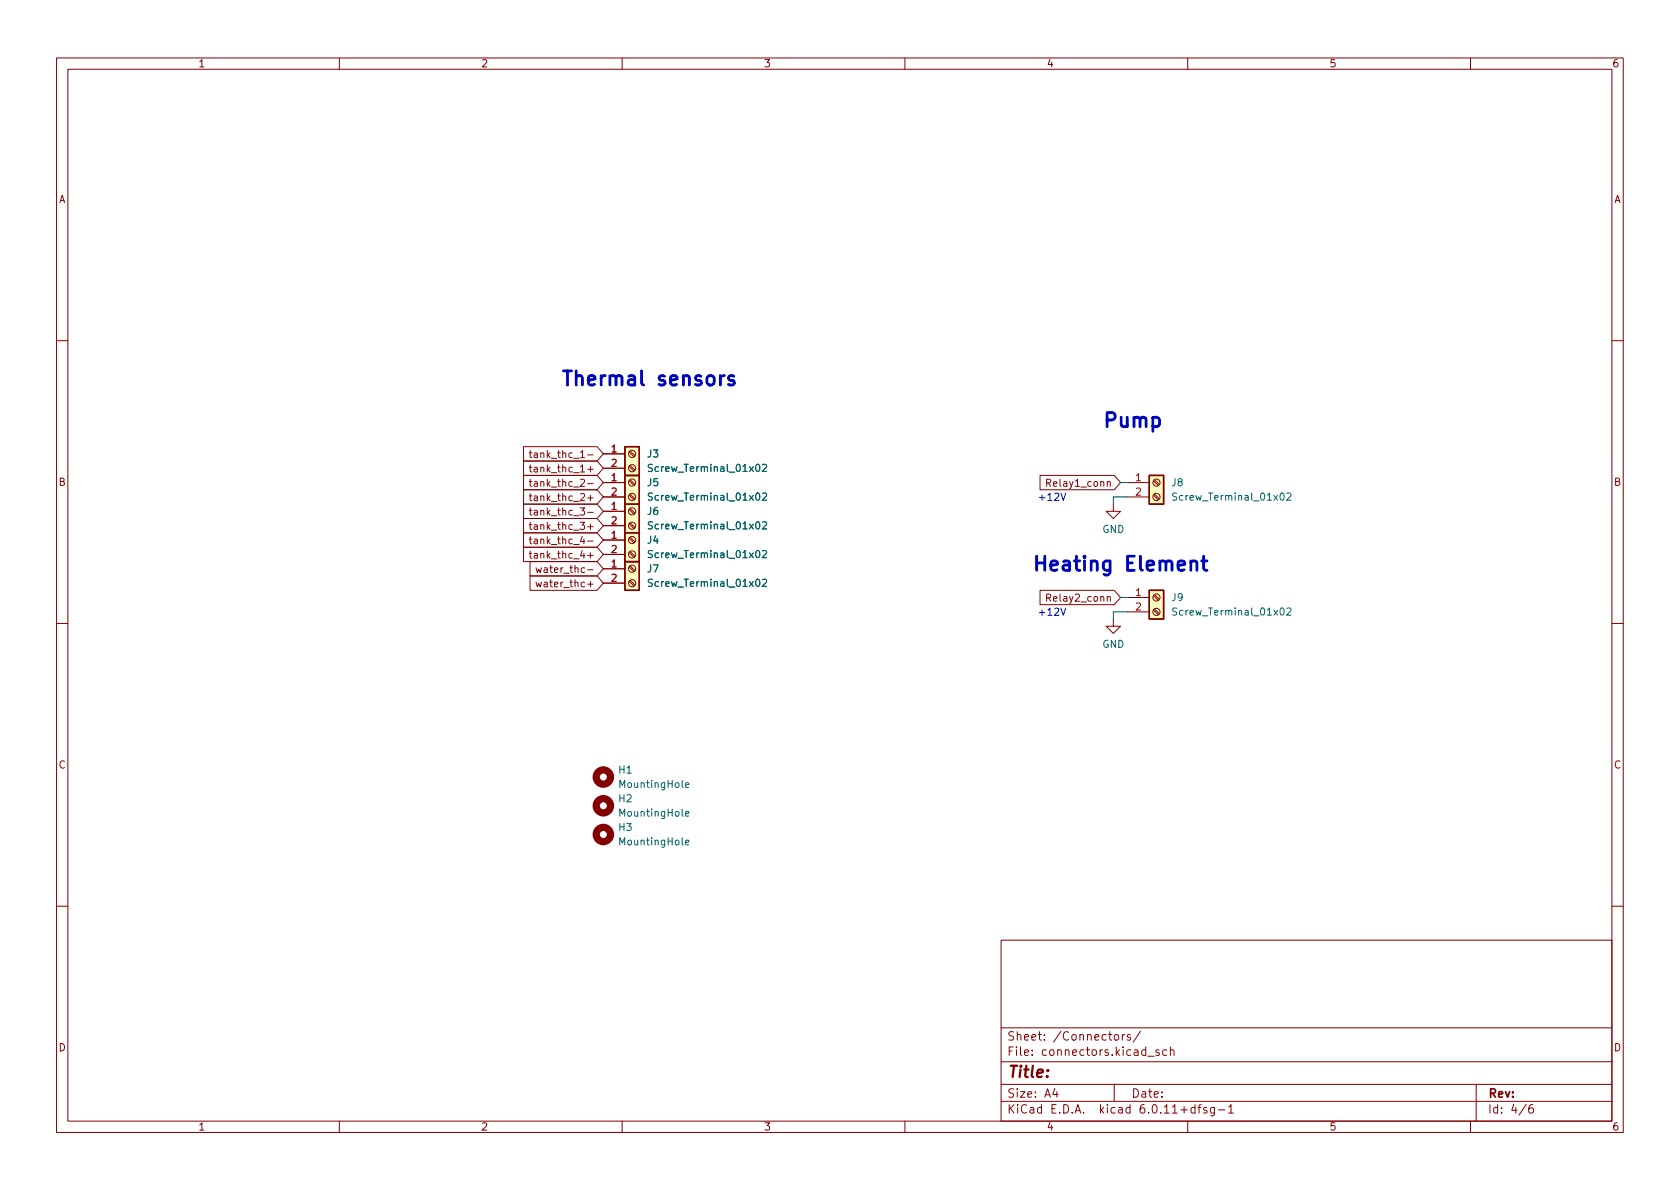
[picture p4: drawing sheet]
<svg xmlns="http://www.w3.org/2000/svg" width="297mm" height="210mm" viewBox="0 0 297 210" stroke-linecap="round" stroke-linejoin="round" font-family="sans-serif">
<g fill="none" stroke="#840000" stroke-width=".18">
<path d="M10 10.2h277v190.1h-277zM12 12.2h273v186.1h-273zM60 10.2v2M110 10.2v2M160 10.2v2M210 10.2v2M260 10.2v2M10 60.2h2M92.6 79h13l1.1 1.3-1.1 1.2h-13zM111.2 79.9l.9 .9M111.4 79.8l.9 .8M285 60.2h2"/>
<path d="M92.6 96.8h13l1.1 1.2-1.1 1.3h-13zM92.6 86.6h13l1.1 1.3-1.1 1.2h-13zM92.6 81.5h13l1.1 1.3-1.1 1.3h-13zM92.6 91.7h13l1.1 1.3-1.1 1.2h-13zM92.6 94.2h13l1.1 1.3-1.1 1.3h-13zM92.6 89.1h13l1.1 1.3-1.1 1.3h-13zM92.6 84.1h13l1.1 1.2-1.1 1.3h-13zM93.7 99.3h11.9l1.1 1.3-1.1 1.2h-11.9zM102.6 89.8h.8l-.5 .5 .4 .1v.6l-.2 .1-.5-.1M102.6 84.9l.5-.2 .3 .4-.8 .9h.8M102.6 80.9h.8M102.9 94.8l-.3 .9h.8"/>
<path d="M103.2 95.3v.9M103.9 98.2h1M103.9 88.1h1M103.9 83h1M103.9 93.1h1M103.9 95.7h1M103.9 80.4h1M103.9 90.6h1M103.9 85.5h1M104.4 82.5v1M104.4 87.6v.9M104.4 92.7v.9"/>
<path d="M104.4 97.7v1M106.7 90.4h3.8M106.7 93h3.8M106.7 85.3h3.8M106.7 87.9h3.8M106.7 80.3h3.8M106.7 82.8h3.8M106.7 95.5h3.8M106.7 98h3.8M111.2 92.6l.9 .9M111.2 90.1l.9 .8M111.2 87.5l.9 .9"/>
<path d="M111.2 85l.9 .8M111.2 82.5l.9 .8M111.2 97.7l.9 .8M111.2 95.2l.9 .8M111.4 92.5l.9 .8M111.4 89.9l.9 .8M111.4 87.4l.9 .8M111.4 84.8l.9 .9M111.4 82.3l.9 .8M111.4 97.5l.9 .9M111.4 95l.9 .8M183.9 84.1h13.1l1.1 1.2-1.1 1.3h-13.1z"/>
<path d="M195.8 85.3l.1-.1h.4v.8M195.8 85.2v.8M196.8 89.1v1.3h1.3l-1.3 1.3-1.2-1.3h1.2M199.4 85.3h3.8M199.4 87.9h3.8M203.9 87.5l.9 .9M203.9 85l.9 .8M204.1 87.4l.9 .8M204.1 84.8l.9 .9M10 110.2h2M93.7 101.8h11.9l1.1 1.3-1.1 1.3h-11.9zM103.4 100.5l-.4-.1-.2 .2 .1 .6h.5"/>
<path d="M103.9 100.8h1M103.9 103.3h1M104.4 102.8v1M106.7 100.6h3.8M106.7 103.1h3.8M111.2 102.8l.9 .8M111.2 100.2l.9 .9M111.4 102.6l.9 .8M111.4 100.1l.9 .8M183.9 104.4h13.1l1.1 1.3-1.1 1.2h-13.1zM195.8 105.6l.1-.1h.4v.8M195.8 105.5v.8"/>
<path d="M196.8 109.5v1.2h1.3l-1.3 1.3-1.2-1.3h1.2M199.4 105.7h3.8M199.4 108.2h3.8M203.9 107.9l.9 .8M203.9 105.3l.9 .9M204.1 107.7l.9 .8M204.1 105.2l.9 .8M285 110.2h2M10 160.2h2M177 166.3h108v32h-108zM285 160.2h2M60 198.3v2"/>
<path d="M110 198.3v2M160 198.3v2M177 194.8h108M177 191.8h108M177 187.8h108M177 181.8h108M182.5 186.5v.1M182.5 185.7v.1M184.6 183.8v.1M184.6 183v.1M197 191.8v3M198.9 182.9l-.3 .1-.2 .2"/>
<path d="M199.9 183l-.4-.1-.2 .2 .1 .3 .5 .1v.4h-.6M201.6 182.4l-1.2 1.9M206.3 185.7l-.4-.1-.3 .3v.4l.1 .3h.6M206.9 185.8l.2-.2 .4 .1 .1 .9M206.9 185.1v1.5M210 198.3v2M215.4 196.3h1.2M217.2 195.8l.4-.5v1.5M217.2 196.8h.9M260 198.3v2M261 191.8v6.5M271 195.3a.6 .6 0 0 0-.7 .7v.5l.1 .3h.5l.2-.1 .1-.5-.2-.2-.4-.1-.3 .3"/>
<circle cx="111.8" cy="85.3" r=".63"/>
<circle cx="111.8" cy="93" r=".63"/>
<circle cx="111.8" cy="82.8" r=".63"/>
<circle cx="111.8" cy="90.4" r=".63"/>
<circle cx="111.8" cy="95.5" r=".63"/>
<circle cx="111.8" cy="87.9" r=".63"/>
<circle cx="111.8" cy="80.3" r=".63"/>
<circle cx="111.8" cy="98" r=".63"/>
<circle cx="204.5" cy="87.9" r=".63"/>
<circle cx="204.5" cy="85.3" r=".63"/>
<circle cx="111.8" cy="103.1" r=".63"/>
<circle cx="111.8" cy="100.6" r=".63"/>
<circle cx="204.5" cy="108.2" r=".63"/>
<circle cx="204.5" cy="105.7" r=".63"/>
</g>
<g fill="#ffffc2" stroke="#ffffc2" stroke-width=".18">
<path d="M110.5 89.1h2.5v5.1h-2.5z"/>
<path d="M110.5 84.1h2.5v5h-2.5z"/>
<path d="M110.5 79h2.5v5.1h-2.5z"/>
<path d="M110.5 99.3h2.5v5.1h-2.5z"/>
<path d="M110.5 94.2h2.5v5.1h-2.5z"/>
<path d="M203.2 84.1h2.5v5h-2.5z"/>
<path d="M203.2 104.4h2.5v5.1h-2.5z"/>
</g>
<path d="M110.5 79h2.5v5.1h-2.5zM110.5 89.1h2.5v5.1h-2.5zM110.5 84.1h2.5v5h-2.5zM110.5 99.3h2.5v5.1h-2.5zM110.5 94.2h2.5v5.1h-2.5zM203.2 84.1h2.5v5h-2.5zM203.2 104.4h2.5v5.1h-2.5z" fill="none" stroke="#840000" stroke-width=".25"/>
<g fill="none" stroke="#006464" stroke-width=".18">
<path d="M133.7 82.2l.2-.1a.68 .68 0 0 1 .5 .6 .68 .68 0 0 1-.5 .7l-.2-.1-.1-.4zM133.7 97.5l.2-.2a.68 .68 0 0 1 .5 .7 .68 .68 0 0 1-.5 .6l-.2-.1-.1-.4zM133.8 92.3h.1a.68 .68 0 0 1 .5 .6 .68 .68 0 0 1-.5 .6 .84 .84 0 0 1-.1-1.2zM133.8 87.2h.1a.68 .68 0 0 1 .5 .6 .68 .68 0 0 1-.5 .7 .84 .84 0 0 1-.1-1.3zM134.8 92.4l.5-.1 .2 .3-.7 .9h.7M134.8 87.3l.5-.1 .2 .3-.7 1h.7M134.8 82.2l.5-.1 .2 .4-.7 .9h.7M134.8 97.5l.5-.2 .2 .4-.7 .9h.7M226.4 87.3l.2-.1a.68 .68 0 0 1 .5 .6 .68 .68 0 0 1-.5 .7l-.2-.2-.1-.3zM227.5 87.3l.5-.1 .3 .3-.8 1h.8M133.7 102.5l.2-.1a.68 .68 0 0 1 .5 .7 .68 .68 0 0 1-.5 .6l-.2-.1-.1-.4zM134.8 102.5l.5-.1 .2 .4-.7 .9h.7"/>
<path d="M226.4 107.6l.2-.1a.68 .68 0 0 1 .5 .6 .68 .68 0 0 1-.5 .7l-.2-.1-.1-.4zM227.5 107.6l.5-.1 .3 .4-.8 .9h.8M120.6 138v1.1l.2 .2M121.2 138.8l.6-.1v-.2l-.4-.1-.2 .2 .1 .6h.5M120.6 143.1v1.1l.2 .1M120.6 148.1v1.1l.2 .2M121.2 143.9l.6-.1v-.3h-.4l-.2 .2 .1 .6h.5M121.2 149l.6-.1v-.3h-.4l-.2 .1 .1 .7h.5"/>
</g>
<g fill="none" stroke="#840000" stroke-width="1.3">
<circle cx="106.7" cy="137.4" r="1.27"/>
<circle cx="106.7" cy="147.6" r="1.27"/>
<circle cx="106.7" cy="142.5" r="1.27"/>
</g>
<path d="M113.4 65.6v2.1l.4 .4M196.3 99.2v2a.68 .68 0 0 1-1.1 .4M196.3 99.3l-.7-.1-.5 .5v.7l.2 .3 .3 .2 .7-.2" fill="none" stroke="#0000c2" stroke-width=".5"/>
<path d="M187.6 87.2l.4 1.3 .4-1.3M187.6 107.5l.4 1.3 .4-1.3" fill="none" stroke="#0000c2" stroke-width=".18"/>
<path d="M198.1 85.3h1.3M199.4 87.9h-2.6v1.2M198.1 105.7h1.3M199.4 108.2h-2.6v1.3" fill="none" stroke="#009600" stroke-width=".18"/>
<g font-size="3.5" fill="#0000c2">
<text x="99.1" y="68.2">Thermal</text>
<text x="116.2" y="68.2">sensors</text>
<text x="194.8" y="75.6">Pump</text>
<text x="182.4" y="101">Heating</text>
<text x="198.9" y="101">Element</text>
</g>
<text font-size="2.8" fill="#840000" x="178" y="191.2">Title:</text>
<g font-size="2.1" fill="#840000">
<text x="178" y="184.5">Sheet:</text>
<text x="186.2" y="184.5">/Connectors/</text>
<text x="178" y="187.2">File:</text>
<text x="184.4" y="187.2">connectors.kicad_sch</text>
<text x="178" y="197.4">KiCad</text>
<text x="178" y="194.6">Size:</text>
<text x="184.7" y="194.6">A4</text>
<text x="185.7" y="197.4">E.D.A.</text>
<text x="194.6" y="197.4">kicad</text>
<text x="200" y="194.6">Date:</text>
<text x="201.8" y="197.4">6.0.11+dfsg-1</text>
<text x="263" y="194.6">Rev:</text>
<text x="263" y="197.4">Id:</text>
<text x="267.1" y="197.4">4/6</text>
</g>
<g font-size="1.8" fill="#840000">
<text x="35" y="12.3">1</text>
<text x="85" y="12.3">2</text>
<text x="135" y="12.3">3</text>
<text x="185" y="12.3">4</text>
<text x="235" y="12.3">5</text>
<text x="285" y="12.3">6</text>
<text x="10.4" y="36.3">A</text>
<text x="285.4" y="36.3">A</text>
<text x="93.4" y="83.9">tank_thc_1+</text>
<text x="93.4" y="81.4">tank_thc_1-</text>
<text x="10.3" y="86.3">B</text>
<text x="93.4" y="89">tank_thc_2+</text>
<text x="93.4" y="86.5">tank_thc_2-</text>
<text x="184.7" y="86.5">Relay1_conn</text>
<text x="285.3" y="86.3">B</text>
<text x="93.4" y="94.1">tank_thc_3+</text>
<text x="93.4" y="91.5">tank_thc_3-</text>
<text x="93.4" y="99.2">tank_thc_4+</text>
<text x="93.4" y="96.6">tank_thc_4-</text>
<text x="94.5" y="101.7">water_thc-</text>
<text x="94.5" y="104.2">water_thc+</text>
<text x="184.7" y="106.8">Relay2_conn</text>
<text x="10.3" y="136.3">C</text>
<text x="285.3" y="136.3">C</text>
<text x="10.3" y="186.3">D</text>
<text x="285.3" y="186.3">D</text>
<text x="35" y="200.3">1</text>
<text x="85" y="200.3">2</text>
<text x="135" y="200.3">3</text>
<text x="185" y="200.3">4</text>
<text x="235" y="200.3">5</text>
<text x="285" y="200.3">6</text>
</g>
<g font-size="1.8" fill="#a90000">
<text x="107.9" y="80">1</text>
<text x="107.9" y="82.5">2</text>
<text x="107.9" y="85.1">1</text>
<text x="107.9" y="87.6">2</text>
<text x="200.6" y="85.1">1</text>
<text x="200.6" y="87.6">2</text>
<text x="107.9" y="90.2">1</text>
<text x="107.9" y="92.7">2</text>
<text x="107.9" y="95.2">1</text>
<text x="107.9" y="100.3">1</text>
<text x="107.9" y="97.8">2</text>
<text x="107.9" y="102.9">2</text>
<text x="200.6" y="105.4">1</text>
<text x="200.6" y="107.9">2</text>
</g>
<g font-size="1.8" fill="#006464">
<text x="114.3" y="81.3">J3</text>
<text x="114.3" y="83.8">Screw_Terminal_01x02</text>
<text x="114.3" y="86.4">J5</text>
<text x="114.3" y="88.9">Screw_Terminal_01x02</text>
<text x="207" y="86.4">J8</text>
<text x="207" y="88.9">Screw_Terminal_01x02</text>
<text x="114.3" y="91.4">J6</text>
<text x="114.3" y="94">Screw_Terminal_01x02</text>
<text x="194.8" y="94.6">GND</text>
<text x="114.3" y="101.6">J7</text>
<text x="114.3" y="96.5">J4</text>
<text x="114.3" y="99.1">Screw_Terminal_01x02</text>
<text x="114.3" y="104.1">Screw_Terminal_01x02</text>
<text x="207" y="106.7">J9</text>
<text x="207" y="109.2">Screw_Terminal_01x02</text>
<text x="194.8" y="114.9">GND</text>
<text x="109.2" y="137.2">H1</text>
<text x="109.2" y="142.2">H2</text>
<text x="109.2" y="139.7">MountingHole</text>
<text x="109.2" y="144.8">MountingHole</text>
<text x="109.2" y="147.3">H3</text>
<text x="109.2" y="149.9">MountingHole</text>
</g>
<g font-size="1.8" fill="#0000c2">
<text x="183.4" y="88.5">+12V</text>
<text x="183.4" y="108.9">+12V</text>
</g>
</svg>
